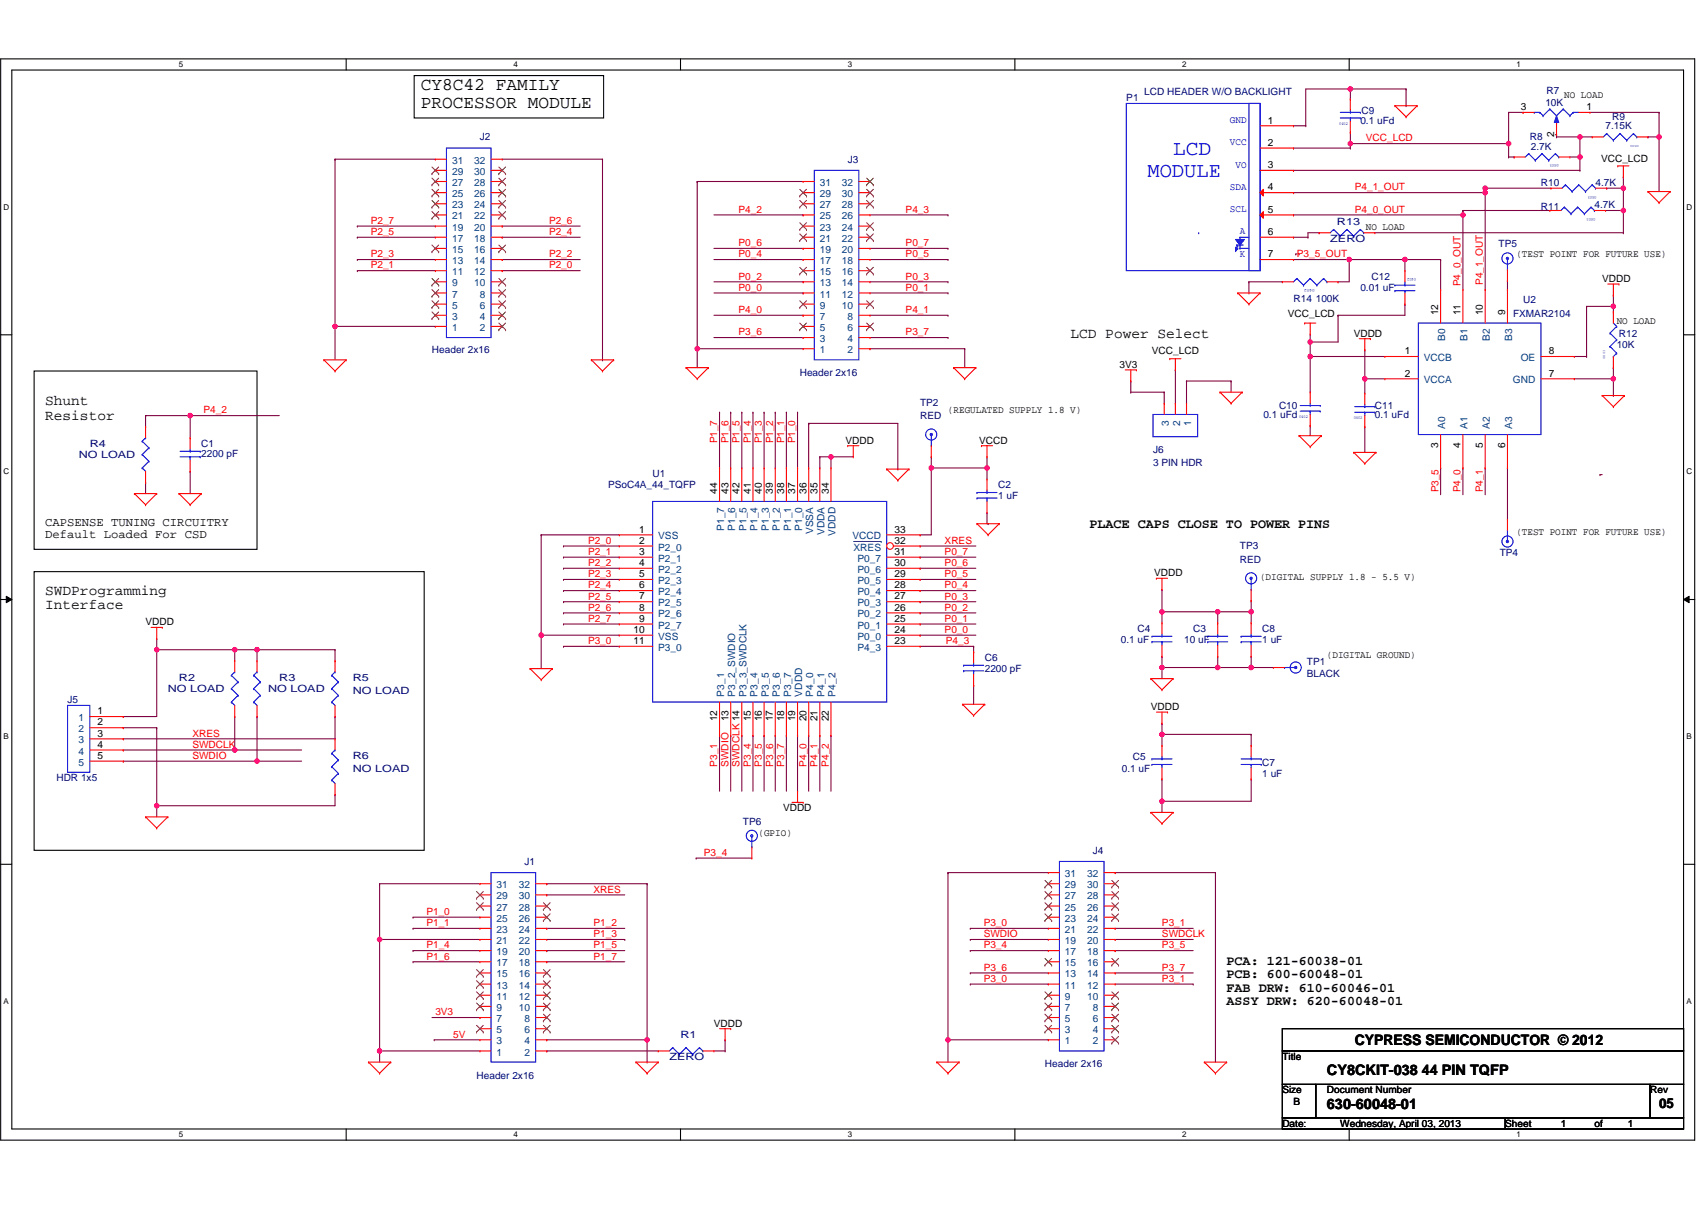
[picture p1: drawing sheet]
# OrCAD Capture schematic CY8CKIT-038_Schematic.DSN
size B; title: CY8CKIT-038 44 PIN TQFP; rev: 05; note: 630-60048-01

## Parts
C1  2200 pF  [CAPC1608X55N]
C2  1 uF  [CAPC2012X140N]
C3  10 uF  [CAPC2012X140N]
C4  0.1 uF  [CAPC1005X55N]
C5  0.1 uF  [CAPC1005X55N]
C6  2200 pF  [CAPC1608X55N]
C7  1 uF  [CAPC2012X140N]
C8  1 uF  [CAPC2012X140N]
C9  0.1 uFd  [C-CC0402]
C10  0.1 uFd  [C-CC0402]
C11  0.1 uFd  [C-CC0402]
C12  0.01 uF  [C-CC0402]
J1  Header 2x16  [HDR16X2-0P05]
J2  Header 2x16  [HDR16X2-0P05]
J3  Header 2x16  [HDR16X2-0P05]
J4  Header 2x16  [HDR16X2-0P05]
J5  HDR 1x5  [HDR5_KEYED_M]
J6  3 PIN HDR  [HDR3]
P1  LCD HEADER W/O BACKLIGHT  [LCD_SD1602X_CONN]
R1  ZERO  [RESC1608X50AN]
R2  NO LOAD  [RESC1608X50AN]
R3  NO LOAD  [RESC1608X50AN]
R4  NO LOAD  [RESC1608X50AN]
R5  NO LOAD  [RESC1608X50AN]
R6  NO LOAD  [RESC1608X50AN]
R7  10K  [EVN-D8AA03B14]
R8  2.7K  [R-CR0603]
R9  7.15K  [R-CR0603]
R10  4.7K  [R-CR0603]
R11  4.7K  [R-CR0603]
R12  10K  [R-CR0603]
R13  ZERO  [RESC1608X50AN]
R14  100K  [R-CR0402]
TP1  BLACK  [tp_43_65]
TP2  RED  [tp_43_65]
TP3  RED  [tp_43_65]
TP4  RED  [tp_43_65]
TP5  RED  [tp_43_65]
TP6  RED  [tp_43_65]
U1  PSoC4A_44_TQFP  [tqfp44]
U2  FXMAR2104  [UMLP-12_2p10x2p10mm]

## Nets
3V3: J1.7 J6.3
5V: J1.3
GND_SIGNAL: C1.2 C2.2 C3.2 C4.2 C5.2 C6.2 C7.2 C8.2 C9.1 C10.2 C11.2 J1.1 J1.4 J1.21 J1.31 J1.32 J2.1 J2.31 J2.32 J3.1 J3.2 J3.31 J4.1 J4.31 J4.32 J5.2 J6.1 P1.1(GND) R4.1 R6.1 R7.1 R9.2 R12.2 R14.1 TP1.1 U1.1(VSS) U1.10(VSS) U1.36(VSSA) U2.7(GND)
VCC_LCD: C9.2 C10.1 C12.1 J6.2 P1.2(VCC) R7.3 R8.1 R10.2 R11.2 R13.2 U2.1(VCCB)
VCCD: C2.1 TP2.1 U1.33(VCCD)
VDDD: C3.1 C4.1 C5.1 C7.1 C8.1 C11.1 J5.1 R1.2 R2.2 R3.2 R5.2 R12.1 TP3.1 U1.19(VDDD) U1.34(VDDD) U1.35(VDDA) U2.2(VCCA) U2.8(OE)
P0_0: J3.11 U1.24(P0_0)
P0_1: J3.12 U1.25(P0_1)
P0_2: J3.13 U1.26(P0_2)
P0_3: J3.14 U1.27(P0_3)
P0_4: J3.17 U1.28(P0_4)
P0_5: J3.18 U1.29(P0_5)
P0_6: J3.19 U1.30(P0_6)
P0_7: J3.20 U1.31(P0_7)
P1_0: J1.25 U1.37(P1_0)
P1_1: J1.23 U1.38(P1_1)
P1_2: J1.24 U1.39(P1_2)
P1_3: J1.22 U1.40(P1_3)
P1_4: J1.19 U1.41(P1_4)
P1_5: J1.20 U1.42(P1_5)
P1_6: J1.17 U1.43(P1_6)
P1_7: J1.18 U1.44(P1_7)
P2_0: J2.12 U1.2(P2_0)
P2_1: J2.11 U1.3(P2_1)
P2_2: J2.14 U1.4(P2_2)
P2_3: J2.13 U1.5(P2_3)
P2_4: J2.18 U1.6(P2_4)
P2_5: J2.17 U1.7(P2_5)
P2_6: J2.20 U1.8(P2_6)
P2_7: J2.19 U1.9(P2_7)
P3_0: J4.11 J4.21 U1.11(P3_0)
P3_1: J4.12 J4.22 U1.12(P3_1)
P3_4: J4.17 TP6.1 U1.15(P3_4)
P3_5: J4.18 U1.16(P3_5) U2.3(A0)
P3_5_OUT: C12.2 P1.7(RES) R14.2 U2.12(B0)
P3_6: J3.3 J4.13 U1.17(P3_6)
P3_7: J3.4 J4.14 U1.18(P3_7)
P4_0: J3.7 U1.20(P4_0) U2.4(A1)
P4_0_OUT: P1.5(SCL) R11.1 U2.11(B1)
P4_1: J3.8 U1.21(P4_1) U2.5(A2)
P4_1_OUT: P1.4(SDA) R10.1 U2.10(B2)
P4_2: C1.1 J3.25 R4.2 U1.22(P4_2)
P4_3: C6.1 J3.26 U1.23(P4_3)
SWDCLK: J4.20 J5.4 R2.1 U1.14(P3_3_SWDCLK)
SWDIO: J4.19 J5.5 R3.1 U1.13(P3_2_SWDIO)
XRES: J1.30 J5.3 R5.1 R6.2 U1.32(~{XRES})
N17003631: J1.2 R1.1
N18418655: P1.3(Vo) R7.2(WIPER) R8.2 R9.1
N18571446: TP5.1 U2.9(B3)
N18578153: TP4.1 U2.6(A3)
N18580871: P1.6(A) R13.1

Not connected (* = marked no-connect by the designer): J1 5* 6* 8* 9* 10* 11* 12* 13* 14* 15* 16* 26* 27* 28* 29*; J2 2* 3* 4* 5* 6* 7* 8* 9* 10* 15* 16* 21* 22* 23* 24* 25* 26* 27* 28* 29* 30*; J3 5* 6* 9* 10* 15* 16* 21* 22* 23* 24* 27* 28* 29* 30* 32*; J4 2* 3* 4* 5* 6* 7* 8* 9* 10* 15* 16* 23* 24* 25* 26* 27* 28* 29* 30*

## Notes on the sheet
- CY8C42 FAMILY
  PROCESSOR MODULE
- NO LOAD
- NO LOAD
- (TEST POINT FOR FUTURE USE)
- NO LOAD
- LCD Power Select
- Shunt
  Resistor
- (REGULATED SUPPLY 1.8 V)
- CAPSENSE TUNING CIRCUITRY
  Default Loaded For CSD
- PLACE CAPS CLOSE TO POWER PINS
- (TEST POINT FOR FUTURE USE)
- (DIGITAL SUPPLY 1.8 - 5.5 V)
- SWDProgramming
  Interface
- (DIGITAL GROUND)
- (GPIO)
- PCA: 121-60038-01
  PCB: 600-60048-01
  FAB DRW: 610-60046-01
  ASSY DRW: 620-60048-01
